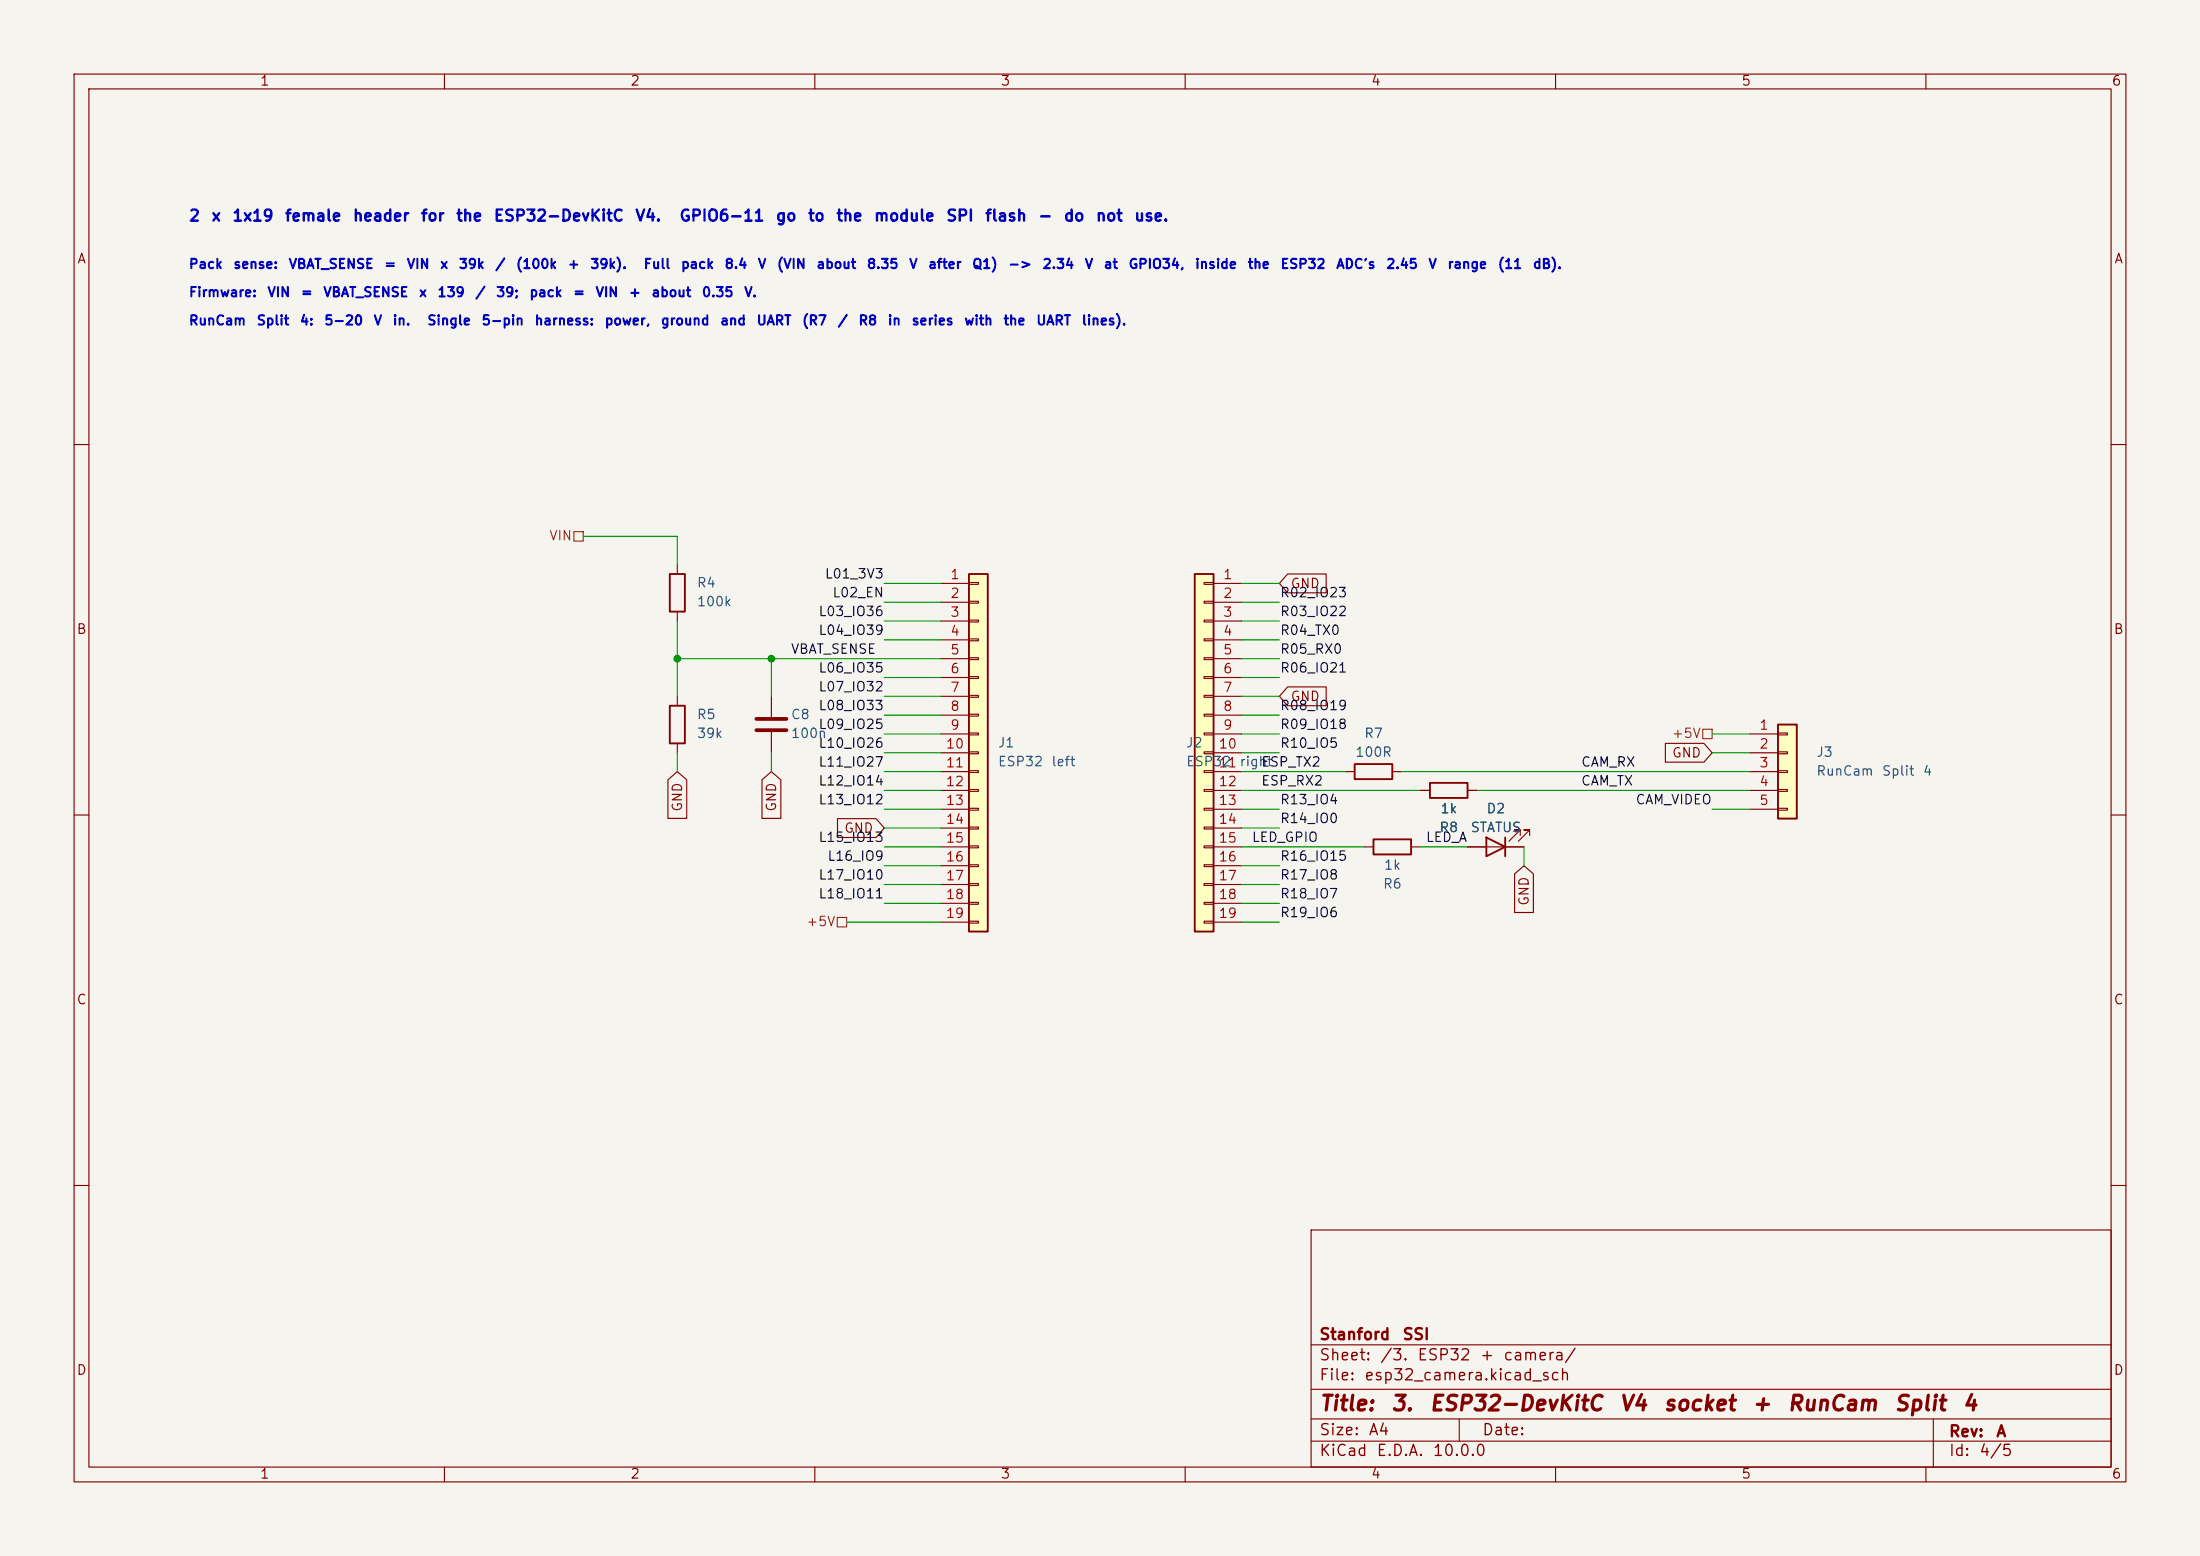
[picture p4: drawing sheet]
(kicad_sch
 (version 20260306)
 (generator "eeschema")
 (generator_version "10.0")
 (paper "A4")
 (title_block
  (title "3. ESP32-DevKitC V4 socket + RunCam Split 4")
  (rev "A")
  (company "Stanford SSI"))
 (lib_symbols
  (symbol "Connector_Generic:Conn_01x05"
   (pin_names
    (offset 1.016) (hide yes)) (exclude_from_sim no) (in_bom yes) (on_board yes)
   (in_pos_files yes)
   (duplicate_pin_numbers_are_jumpers no)
   (property "Reference" "J" (at 0 7.62 0) (show_name no) (do_not_autoplace no) (effects (font (size 1.27 1.27))))
   (property "Value" "Conn_01x05" (at 0 -7.62 0) (show_name no) (do_not_autoplace no) (effects (font (size 1.27 1.27))))
   (property "Footprint" "" (at 0 0 0) (show_name no) (do_not_autoplace no) (hide yes) (effects (font (size 1.27 1.27))))
   (property "Datasheet" "" (at 0 0 0) (show_name no) (do_not_autoplace no) (hide yes) (effects (font (size 1.27 1.27))))
   (property "Description" "Generic connector, single row, 01x05, script generated (kicad-library-utils/schlib/autogen/connector/)" (at 0 0 0) (show_name no) (do_not_autoplace no) (hide yes) (effects (font (size 1.27 1.27))))
   (symbol "Conn_01x05_1_1"
    (rectangle (start -1.27 6.35) (end 1.27 -6.35) (stroke (width 0.254) (type default)) (fill (type background)))
    (rectangle (start -1.27 5.207) (end 0 4.953) (stroke (width 0.1524) (type default)) (fill (type none)))
    (rectangle (start -1.27 2.667) (end 0 2.413) (stroke (width 0.1524) (type default)) (fill (type none)))
    (rectangle (start -1.27 0.127) (end 0 -0.127) (stroke (width 0.1524) (type default)) (fill (type none)))
    (rectangle (start -1.27 -2.413) (end 0 -2.667) (stroke (width 0.1524) (type default)) (fill (type none)))
    (rectangle (start -1.27 -4.953) (end 0 -5.207) (stroke (width 0.1524) (type default)) (fill (type none)))
    (pin passive line (at -5.08 5.08 0) (length 3.81) (name "Pin_1" (effects (font (size 1.27 1.27)))) (number "1" (effects (font (size 1.27 1.27)))))
    (pin passive line (at -5.08 2.54 0) (length 3.81) (name "Pin_2" (effects (font (size 1.27 1.27)))) (number "2" (effects (font (size 1.27 1.27)))))
    (pin passive line (at -5.08 0 0) (length 3.81) (name "Pin_3" (effects (font (size 1.27 1.27)))) (number "3" (effects (font (size 1.27 1.27)))))
    (pin passive line (at -5.08 -2.54 0) (length 3.81) (name "Pin_4" (effects (font (size 1.27 1.27)))) (number "4" (effects (font (size 1.27 1.27)))))
    (pin passive line (at -5.08 -5.08 0) (length 3.81) (name "Pin_5" (effects (font (size 1.27 1.27)))) (number "5" (effects (font (size 1.27 1.27))))))
   (embedded_fonts no))
  (symbol "Connector_Generic:Conn_01x19"
   (pin_names
    (offset 1.016) (hide yes)) (exclude_from_sim no) (in_bom yes) (on_board yes)
   (in_pos_files yes)
   (duplicate_pin_numbers_are_jumpers no)
   (property "Reference" "J" (at 0 25.4 0) (show_name no) (do_not_autoplace no) (effects (font (size 1.27 1.27))))
   (property "Value" "Conn_01x19" (at 0 -25.4 0) (show_name no) (do_not_autoplace no) (effects (font (size 1.27 1.27))))
   (property "Footprint" "" (at 0 0 0) (show_name no) (do_not_autoplace no) (hide yes) (effects (font (size 1.27 1.27))))
   (property "Datasheet" "" (at 0 0 0) (show_name no) (do_not_autoplace no) (hide yes) (effects (font (size 1.27 1.27))))
   (property "Description" "Generic connector, single row, 01x19, script generated (kicad-library-utils/schlib/autogen/connector/)" (at 0 0 0) (show_name no) (do_not_autoplace no) (hide yes) (effects (font (size 1.27 1.27))))
   (symbol "Conn_01x19_1_1"
    (rectangle (start -1.27 24.13) (end 1.27 -24.13) (stroke (width 0.254) (type default)) (fill (type background)))
    (rectangle (start -1.27 22.987) (end 0 22.733) (stroke (width 0.1524) (type default)) (fill (type none)))
    (rectangle (start -1.27 20.447) (end 0 20.193) (stroke (width 0.1524) (type default)) (fill (type none)))
    (rectangle (start -1.27 17.907) (end 0 17.653) (stroke (width 0.1524) (type default)) (fill (type none)))
    (rectangle (start -1.27 15.367) (end 0 15.113) (stroke (width 0.1524) (type default)) (fill (type none)))
    (rectangle (start -1.27 12.827) (end 0 12.573) (stroke (width 0.1524) (type default)) (fill (type none)))
    (rectangle (start -1.27 10.287) (end 0 10.033) (stroke (width 0.1524) (type default)) (fill (type none)))
    (rectangle (start -1.27 7.747) (end 0 7.493) (stroke (width 0.1524) (type default)) (fill (type none)))
    (rectangle (start -1.27 5.207) (end 0 4.953) (stroke (width 0.1524) (type default)) (fill (type none)))
    (rectangle (start -1.27 2.667) (end 0 2.413) (stroke (width 0.1524) (type default)) (fill (type none)))
    (rectangle (start -1.27 0.127) (end 0 -0.127) (stroke (width 0.1524) (type default)) (fill (type none)))
    (rectangle (start -1.27 -2.413) (end 0 -2.667) (stroke (width 0.1524) (type default)) (fill (type none)))
    (rectangle (start -1.27 -4.953) (end 0 -5.207) (stroke (width 0.1524) (type default)) (fill (type none)))
    (rectangle (start -1.27 -7.493) (end 0 -7.747) (stroke (width 0.1524) (type default)) (fill (type none)))
    (rectangle (start -1.27 -10.033) (end 0 -10.287) (stroke (width 0.1524) (type default)) (fill (type none)))
    (rectangle (start -1.27 -12.573) (end 0 -12.827) (stroke (width 0.1524) (type default)) (fill (type none)))
    (rectangle (start -1.27 -15.113) (end 0 -15.367) (stroke (width 0.1524) (type default)) (fill (type none)))
    (rectangle (start -1.27 -17.653) (end 0 -17.907) (stroke (width 0.1524) (type default)) (fill (type none)))
    (rectangle (start -1.27 -20.193) (end 0 -20.447) (stroke (width 0.1524) (type default)) (fill (type none)))
    (rectangle (start -1.27 -22.733) (end 0 -22.987) (stroke (width 0.1524) (type default)) (fill (type none)))
    (pin passive line (at -5.08 22.86 0) (length 3.81) (name "Pin_1" (effects (font (size 1.27 1.27)))) (number "1" (effects (font (size 1.27 1.27)))))
    (pin passive line (at -5.08 20.32 0) (length 3.81) (name "Pin_2" (effects (font (size 1.27 1.27)))) (number "2" (effects (font (size 1.27 1.27)))))
    (pin passive line (at -5.08 17.78 0) (length 3.81) (name "Pin_3" (effects (font (size 1.27 1.27)))) (number "3" (effects (font (size 1.27 1.27)))))
    (pin passive line (at -5.08 15.24 0) (length 3.81) (name "Pin_4" (effects (font (size 1.27 1.27)))) (number "4" (effects (font (size 1.27 1.27)))))
    (pin passive line (at -5.08 12.7 0) (length 3.81) (name "Pin_5" (effects (font (size 1.27 1.27)))) (number "5" (effects (font (size 1.27 1.27)))))
    (pin passive line (at -5.08 10.16 0) (length 3.81) (name "Pin_6" (effects (font (size 1.27 1.27)))) (number "6" (effects (font (size 1.27 1.27)))))
    (pin passive line (at -5.08 7.62 0) (length 3.81) (name "Pin_7" (effects (font (size 1.27 1.27)))) (number "7" (effects (font (size 1.27 1.27)))))
    (pin passive line (at -5.08 5.08 0) (length 3.81) (name "Pin_8" (effects (font (size 1.27 1.27)))) (number "8" (effects (font (size 1.27 1.27)))))
    (pin passive line (at -5.08 2.54 0) (length 3.81) (name "Pin_9" (effects (font (size 1.27 1.27)))) (number "9" (effects (font (size 1.27 1.27)))))
    (pin passive line (at -5.08 0 0) (length 3.81) (name "Pin_10" (effects (font (size 1.27 1.27)))) (number "10" (effects (font (size 1.27 1.27)))))
    (pin passive line (at -5.08 -2.54 0) (length 3.81) (name "Pin_11" (effects (font (size 1.27 1.27)))) (number "11" (effects (font (size 1.27 1.27)))))
    (pin passive line (at -5.08 -5.08 0) (length 3.81) (name "Pin_12" (effects (font (size 1.27 1.27)))) (number "12" (effects (font (size 1.27 1.27)))))
    (pin passive line (at -5.08 -7.62 0) (length 3.81) (name "Pin_13" (effects (font (size 1.27 1.27)))) (number "13" (effects (font (size 1.27 1.27)))))
    (pin passive line (at -5.08 -10.16 0) (length 3.81) (name "Pin_14" (effects (font (size 1.27 1.27)))) (number "14" (effects (font (size 1.27 1.27)))))
    (pin passive line (at -5.08 -12.7 0) (length 3.81) (name "Pin_15" (effects (font (size 1.27 1.27)))) (number "15" (effects (font (size 1.27 1.27)))))
    (pin passive line (at -5.08 -15.24 0) (length 3.81) (name "Pin_16" (effects (font (size 1.27 1.27)))) (number "16" (effects (font (size 1.27 1.27)))))
    (pin passive line (at -5.08 -17.78 0) (length 3.81) (name "Pin_17" (effects (font (size 1.27 1.27)))) (number "17" (effects (font (size 1.27 1.27)))))
    (pin passive line (at -5.08 -20.32 0) (length 3.81) (name "Pin_18" (effects (font (size 1.27 1.27)))) (number "18" (effects (font (size 1.27 1.27)))))
    (pin passive line (at -5.08 -22.86 0) (length 3.81) (name "Pin_19" (effects (font (size 1.27 1.27)))) (number "19" (effects (font (size 1.27 1.27))))))
   (embedded_fonts no))
  (symbol "Device:C"
   (pin_numbers (hide yes))
   (pin_names
    (offset 0.254)) (exclude_from_sim no) (in_bom yes) (on_board yes)
   (in_pos_files yes)
   (duplicate_pin_numbers_are_jumpers no)
   (property "Reference" "C" (at 0.635 2.54 0) (show_name no) (do_not_autoplace no) (effects (font (size 1.27 1.27)) (justify left)))
   (property "Value" "C" (at 0.635 -2.54 0) (show_name no) (do_not_autoplace no) (effects (font (size 1.27 1.27)) (justify left)))
   (property "Footprint" "" (at 0.9652 -3.81 0) (show_name no) (do_not_autoplace no) (hide yes) (effects (font (size 1.27 1.27))))
   (property "Datasheet" "" (at 0 0 0) (show_name no) (do_not_autoplace no) (hide yes) (effects (font (size 1.27 1.27))))
   (property "Description" "Unpolarized capacitor" (at 0 0 0) (show_name no) (do_not_autoplace no) (hide yes) (effects (font (size 1.27 1.27))))
   (symbol "C_0_1"
    (polyline (pts (xy -2.032 0.762) (xy 2.032 0.762)) (stroke (width 0.508) (type default)) (fill (type none)))
    (polyline (pts (xy -2.032 -0.762) (xy 2.032 -0.762)) (stroke (width 0.508) (type default)) (fill (type none))))
   (symbol "C_1_1"
    (pin passive line (at 0 3.81 270) (length 2.794) (name "" (effects (font (size 1.27 1.27)))) (number "1" (effects (font (size 1.27 1.27)))))
    (pin passive line (at 0 -3.81 90) (length 2.794) (name "" (effects (font (size 1.27 1.27)))) (number "2" (effects (font (size 1.27 1.27))))))
   (embedded_fonts no))
  (symbol "Device:LED"
   (pin_numbers (hide yes))
   (pin_names
    (offset 1.016) (hide yes)) (exclude_from_sim no) (in_bom yes) (on_board yes)
   (in_pos_files yes)
   (duplicate_pin_numbers_are_jumpers no)
   (property "Reference" "D" (at 0 2.54 0) (show_name no) (do_not_autoplace no) (effects (font (size 1.27 1.27))))
   (property "Value" "LED" (at 0 -2.54 0) (show_name no) (do_not_autoplace no) (effects (font (size 1.27 1.27))))
   (property "Footprint" "" (at 0 0 0) (show_name no) (do_not_autoplace no) (hide yes) (effects (font (size 1.27 1.27))))
   (property "Datasheet" "" (at 0 0 0) (show_name no) (do_not_autoplace no) (hide yes) (effects (font (size 1.27 1.27))))
   (property "Description" "Light emitting diode" (at 0 0 0) (show_name no) (do_not_autoplace no) (hide yes) (effects (font (size 1.27 1.27))))
   (property "Sim.Pins" "1=K 2=A" (at 0 0 0) (show_name no) (do_not_autoplace no) (hide yes) (effects (font (size 1.27 1.27))))
   (symbol "LED_0_1"
    (polyline (pts (xy -3.048 -0.762) (xy -4.572 -2.286) (xy -3.81 -2.286) (xy -4.572 -2.286) (xy -4.572 -1.524)) (stroke (width 0) (type default)) (fill (type none)))
    (polyline (pts (xy -1.778 -0.762) (xy -3.302 -2.286) (xy -2.54 -2.286) (xy -3.302 -2.286) (xy -3.302 -1.524)) (stroke (width 0) (type default)) (fill (type none)))
    (polyline (pts (xy -1.27 0) (xy 1.27 0)) (stroke (width 0) (type default)) (fill (type none)))
    (polyline (pts (xy -1.27 -1.27) (xy -1.27 1.27)) (stroke (width 0.254) (type default)) (fill (type none)))
    (polyline (pts (xy 1.27 -1.27) (xy 1.27 1.27) (xy -1.27 0) (xy 1.27 -1.27)) (stroke (width 0.254) (type default)) (fill (type none))))
   (symbol "LED_1_1"
    (pin passive line (at -3.81 0 0) (length 2.54) (name "K" (effects (font (size 1.27 1.27)))) (number "1" (effects (font (size 1.27 1.27)))))
    (pin passive line (at 3.81 0 180) (length 2.54) (name "A" (effects (font (size 1.27 1.27)))) (number "2" (effects (font (size 1.27 1.27))))))
   (embedded_fonts no))
  (symbol "Device:R"
   (pin_numbers (hide yes))
   (pin_names
    (offset 0)) (exclude_from_sim no) (in_bom yes) (on_board yes)
   (in_pos_files yes)
   (duplicate_pin_numbers_are_jumpers no)
   (property "Reference" "R" (at 2.032 0 90) (show_name no) (do_not_autoplace no) (effects (font (size 1.27 1.27))))
   (property "Value" "R" (at 0 0 90) (show_name no) (do_not_autoplace no) (effects (font (size 1.27 1.27))))
   (property "Footprint" "" (at -1.778 0 90) (show_name no) (do_not_autoplace no) (hide yes) (effects (font (size 1.27 1.27))))
   (property "Datasheet" "" (at 0 0 0) (show_name no) (do_not_autoplace no) (hide yes) (effects (font (size 1.27 1.27))))
   (property "Description" "Resistor" (at 0 0 0) (show_name no) (do_not_autoplace no) (hide yes) (effects (font (size 1.27 1.27))))
   (symbol "R_0_1"
    (rectangle (start -1.016 -2.54) (end 1.016 2.54) (stroke (width 0.254) (type default)) (fill (type none))))
   (symbol "R_1_1"
    (pin passive line (at 0 3.81 270) (length 1.27) (name "" (effects (font (size 1.27 1.27)))) (number "1" (effects (font (size 1.27 1.27)))))
    (pin passive line (at 0 -3.81 90) (length 1.27) (name "" (effects (font (size 1.27 1.27)))) (number "2" (effects (font (size 1.27 1.27))))))
   (embedded_fonts no)))
 (text "Firmware: VIN = VBAT_SENSE x 139 / 39; pack = VIN + about 0.35 V."
  (exclude_from_sim no)
  (at 25.4 40.64 0)
  (effects (font (size 1.27 1.27) (thickness 0.254)
    (bold yes) (color 0 0 194 1)) (justify left bottom)))
 (text "RunCam Split 4: 5-20 V in.  Single 5-pin harness: power, ground and UART (R7 / R8 in series with the UART lines)."
  (exclude_from_sim no)
  (at 25.4 44.45 0)
  (effects (font (size 1.27 1.27) (thickness 0.254)
    (bold yes) (color 0 0 194 1)) (justify left bottom)))
 (text "Pack sense: VBAT_SENSE = VIN x 39k / (100k + 39k).  Full pack 8.4 V (VIN about 8.35 V after Q1) -> 2.34 V at GPIO34, inside the ESP32 ADC's 2.45 V range (11 dB)."
  (exclude_from_sim no)
  (at 25.4 36.83 0)
  (effects (font (size 1.27 1.27) (thickness 0.254)
    (bold yes) (color 0 0 194 1)) (justify left bottom)))
 (text "2 x 1x19 female header for the ESP32-DevKitC V4.  GPIO6-11 go to the module SPI flash - do not use."
  (exclude_from_sim no)
  (at 25.4 30.48 0)
  (effects (font (size 1.5 1.5) (thickness 0.254)
    (bold yes) (color 0 0 194 1)) (justify left bottom)))
 (junction
  (at 104.14 88.9)
  (diameter 0)
  (color 0 0 0 0))
 (junction
  (at 91.44 88.9)
  (diameter 0)
  (color 0 0 0 0))
 (wire
  (pts (xy 205.74 114.3) (xy 205.74 116.84))
  (stroke (width 0) (type default)))
 (wire
  (pts (xy 127 91.44) (xy 119.38 91.44))
  (stroke (width 0) (type default)))
 (wire
  (pts (xy 167.64 99.06) (xy 172.72 99.06))
  (stroke (width 0) (type default)))
 (wire
  (pts (xy 127 101.6) (xy 119.38 101.6))
  (stroke (width 0) (type default)))
 (wire
  (pts (xy 127 119.38) (xy 119.38 119.38))
  (stroke (width 0) (type default)))
 (wire
  (pts (xy 167.64 86.36) (xy 172.72 86.36))
  (stroke (width 0) (type default)))
 (wire
  (pts (xy 91.44 101.6) (xy 91.44 104.14))
  (stroke (width 0) (type default)))
 (wire
  (pts (xy 91.44 88.9) (xy 91.44 93.98))
  (stroke (width 0) (type default)))
 (wire
  (pts (xy 191.77 114.3) (xy 198.12 114.3))
  (stroke (width 0) (type default)))
 (wire
  (pts (xy 167.64 116.84) (xy 172.72 116.84))
  (stroke (width 0) (type default)))
 (wire
  (pts (xy 167.64 93.98) (xy 172.72 93.98))
  (stroke (width 0) (type default)))
 (wire
  (pts (xy 127 93.98) (xy 119.38 93.98))
  (stroke (width 0) (type default)))
 (wire
  (pts (xy 104.14 101.6) (xy 104.14 104.14))
  (stroke (width 0) (type default)))
 (wire
  (pts (xy 127 78.74) (xy 119.38 78.74))
  (stroke (width 0) (type default)))
 (wire
  (pts (xy 91.44 72.39) (xy 91.44 76.2))
  (stroke (width 0) (type default)))
 (wire
  (pts (xy 114.3 124.46) (xy 127 124.46))
  (stroke (width 0) (type default)))
 (wire
  (pts (xy 236.22 99.06) (xy 231.14 99.06))
  (stroke (width 0) (type default)))
 (wire
  (pts (xy 127 96.52) (xy 119.38 96.52))
  (stroke (width 0) (type default)))
 (wire
  (pts (xy 189.23 104.14) (xy 236.22 104.14))
  (stroke (width 0) (type default)))
 (wire
  (pts (xy 167.64 111.76) (xy 172.72 111.76))
  (stroke (width 0) (type default)))
 (wire
  (pts (xy 167.64 109.22) (xy 172.72 109.22))
  (stroke (width 0) (type default)))
 (wire
  (pts (xy 127 116.84) (xy 119.38 116.84))
  (stroke (width 0) (type default)))
 (wire
  (pts (xy 167.64 81.28) (xy 172.72 81.28))
  (stroke (width 0) (type default)))
 (wire
  (pts (xy 236.22 101.6) (xy 231.14 101.6))
  (stroke (width 0) (type default)))
 (wire
  (pts (xy 167.64 124.46) (xy 172.72 124.46))
  (stroke (width 0) (type default)))
 (wire
  (pts (xy 127 114.3) (xy 119.38 114.3))
  (stroke (width 0) (type default)))
 (wire
  (pts (xy 167.64 88.9) (xy 172.72 88.9))
  (stroke (width 0) (type default)))
 (wire
  (pts (xy 167.64 114.3) (xy 184.15 114.3))
  (stroke (width 0) (type default)))
 (wire
  (pts (xy 167.64 119.38) (xy 172.72 119.38))
  (stroke (width 0) (type default)))
 (wire
  (pts (xy 78.74 72.39) (xy 91.44 72.39))
  (stroke (width 0) (type default)))
 (wire
  (pts (xy 127 121.92) (xy 119.38 121.92))
  (stroke (width 0) (type default)))
 (wire
  (pts (xy 167.64 101.6) (xy 172.72 101.6))
  (stroke (width 0) (type default)))
 (wire
  (pts (xy 167.64 104.14) (xy 181.61 104.14))
  (stroke (width 0) (type default)))
 (wire
  (pts (xy 104.14 88.9) (xy 104.14 93.98))
  (stroke (width 0) (type default)))
 (wire
  (pts (xy 199.39 106.68) (xy 236.22 106.68))
  (stroke (width 0) (type default)))
 (wire
  (pts (xy 104.14 88.9) (xy 127 88.9))
  (stroke (width 0) (type default)))
 (wire
  (pts (xy 127 99.06) (xy 119.38 99.06))
  (stroke (width 0) (type default)))
 (wire
  (pts (xy 167.64 96.52) (xy 172.72 96.52))
  (stroke (width 0) (type default)))
 (wire
  (pts (xy 127 83.82) (xy 119.38 83.82))
  (stroke (width 0) (type default)))
 (wire
  (pts (xy 127 81.28) (xy 119.38 81.28))
  (stroke (width 0) (type default)))
 (wire
  (pts (xy 236.22 109.22) (xy 231.14 109.22))
  (stroke (width 0) (type default)))
 (wire
  (pts (xy 167.64 106.68) (xy 191.77 106.68))
  (stroke (width 0) (type default)))
 (wire
  (pts (xy 127 86.36) (xy 119.38 86.36))
  (stroke (width 0) (type default)))
 (wire
  (pts (xy 127 104.14) (xy 119.38 104.14))
  (stroke (width 0) (type default)))
 (wire
  (pts (xy 167.64 121.92) (xy 172.72 121.92))
  (stroke (width 0) (type default)))
 (wire
  (pts (xy 127 109.22) (xy 119.38 109.22))
  (stroke (width 0) (type default)))
 (wire
  (pts (xy 167.64 78.74) (xy 172.72 78.74))
  (stroke (width 0) (type default)))
 (wire
  (pts (xy 167.64 83.82) (xy 172.72 83.82))
  (stroke (width 0) (type default)))
 (wire
  (pts (xy 91.44 83.82) (xy 91.44 88.9))
  (stroke (width 0) (type default)))
 (wire
  (pts (xy 91.44 88.9) (xy 104.14 88.9))
  (stroke (width 0) (type default)))
 (wire
  (pts (xy 127 111.76) (xy 119.38 111.76))
  (stroke (width 0) (type default)))
 (wire
  (pts (xy 127 106.68) (xy 119.38 106.68))
  (stroke (width 0) (type default)))
 (wire
  (pts (xy 167.64 91.44) (xy 172.72 91.44))
  (stroke (width 0) (type default)))
 (label "L03_IO36"
  (at 119.38 83.82 180)
  (effects (font (size 1.27 1.27)) (justify right bottom)))
 (label "ESP_RX2"
  (at 170.18 106.68 0)
  (effects (font (size 1.27 1.27)) (justify left bottom)))
 (label "L17_IO10"
  (at 119.38 119.38 180)
  (effects (font (size 1.27 1.27)) (justify right bottom)))
 (label "R03_IO22"
  (at 172.72 83.82 0)
  (effects (font (size 1.27 1.27)) (justify left bottom)))
 (label "L07_IO32"
  (at 119.38 93.98 180)
  (effects (font (size 1.27 1.27)) (justify right bottom)))
 (label "L12_IO14"
  (at 119.38 106.68 180)
  (effects (font (size 1.27 1.27)) (justify right bottom)))
 (label "R05_RX0"
  (at 172.72 88.9 0)
  (effects (font (size 1.27 1.27)) (justify left bottom)))
 (label "VBAT_SENSE"
  (at 106.68 88.9 0)
  (effects (font (size 1.27 1.27)) (justify left bottom)))
 (label "R19_IO6"
  (at 172.72 124.46 0)
  (effects (font (size 1.27 1.27)) (justify left bottom)))
 (label "R17_IO8"
  (at 172.72 119.38 0)
  (effects (font (size 1.27 1.27)) (justify left bottom)))
 (label "L02_EN"
  (at 119.38 81.28 180)
  (effects (font (size 1.27 1.27)) (justify right bottom)))
 (label "R14_IO0"
  (at 172.72 111.76 0)
  (effects (font (size 1.27 1.27)) (justify left bottom)))
 (label "R09_IO18"
  (at 172.72 99.06 0)
  (effects (font (size 1.27 1.27)) (justify left bottom)))
 (label "L18_IO11"
  (at 119.38 121.92 180)
  (effects (font (size 1.27 1.27)) (justify right bottom)))
 (label "CAM_TX"
  (at 213.36 106.68 0)
  (effects (font (size 1.27 1.27)) (justify left bottom)))
 (label "CAM_RX"
  (at 213.36 104.14 0)
  (effects (font (size 1.27 1.27)) (justify left bottom)))
 (label "L15_IO13"
  (at 119.38 114.3 180)
  (effects (font (size 1.27 1.27)) (justify right bottom)))
 (label "L13_IO12"
  (at 119.38 109.22 180)
  (effects (font (size 1.27 1.27)) (justify right bottom)))
 (label "L09_IO25"
  (at 119.38 99.06 180)
  (effects (font (size 1.27 1.27)) (justify right bottom)))
 (label "L11_IO27"
  (at 119.38 104.14 180)
  (effects (font (size 1.27 1.27)) (justify right bottom)))
 (label "R02_IO23"
  (at 172.72 81.28 0)
  (effects (font (size 1.27 1.27)) (justify left bottom)))
 (label "R16_IO15"
  (at 172.72 116.84 0)
  (effects (font (size 1.27 1.27)) (justify left bottom)))
 (label "R10_IO5"
  (at 172.72 101.6 0)
  (effects (font (size 1.27 1.27)) (justify left bottom)))
 (label "LED_GPIO"
  (at 168.91 114.3 0)
  (effects (font (size 1.27 1.27)) (justify left bottom)))
 (label "ESP_TX2"
  (at 170.18 104.14 0)
  (effects (font (size 1.27 1.27)) (justify left bottom)))
 (label "LED_A"
  (at 192.41 114.3 0)
  (effects (font (size 1.27 1.27)) (justify left bottom)))
 (label "L16_IO9"
  (at 119.38 116.84 180)
  (effects (font (size 1.27 1.27)) (justify right bottom)))
 (label "CAM_VIDEO"
  (at 231.14 109.22 180)
  (effects (font (size 1.27 1.27)) (justify right bottom)))
 (label "L04_IO39"
  (at 119.38 86.36 180)
  (effects (font (size 1.27 1.27)) (justify right bottom)))
 (label "L01_3V3"
  (at 119.38 78.74 180)
  (effects (font (size 1.27 1.27)) (justify right bottom)))
 (label "R04_TX0"
  (at 172.72 86.36 0)
  (effects (font (size 1.27 1.27)) (justify left bottom)))
 (label "L08_IO33"
  (at 119.38 96.52 180)
  (effects (font (size 1.27 1.27)) (justify right bottom)))
 (label "R08_IO19"
  (at 172.72 96.52 0)
  (effects (font (size 1.27 1.27)) (justify left bottom)))
 (label "L10_IO26"
  (at 119.38 101.6 180)
  (effects (font (size 1.27 1.27)) (justify right bottom)))
 (label "R18_IO7"
  (at 172.72 121.92 0)
  (effects (font (size 1.27 1.27)) (justify left bottom)))
 (label "R06_IO21"
  (at 172.72 91.44 0)
  (effects (font (size 1.27 1.27)) (justify left bottom)))
 (label "R13_IO4"
  (at 172.72 109.22 0)
  (effects (font (size 1.27 1.27)) (justify left bottom)))
 (label "L06_IO35"
  (at 119.38 91.44 180)
  (effects (font (size 1.27 1.27)) (justify right bottom)))
 (global_label "GND"
  (shape input)
  (at 205.74 116.84 270)
  (fields_autoplaced yes)
  (effects (font (size 1.27 1.27)) (justify right))
  (property "Intersheetrefs" "${INTERSHEET_REFS}" (at 205.74 116.84 0) (hide yes) (show_name no) (do_not_autoplace no) (effects (font (size 1.27 1.27)))))
 (global_label "GND"
  (shape input)
  (at 172.72 78.74 0)
  (fields_autoplaced yes)
  (effects (font (size 1.27 1.27)) (justify left))
  (property "Intersheetrefs" "${INTERSHEET_REFS}" (at 172.72 78.74 0) (hide yes) (show_name no) (do_not_autoplace no) (effects (font (size 1.27 1.27)))))
 (global_label "GND"
  (shape input)
  (at 91.44 104.14 270)
  (fields_autoplaced yes)
  (effects (font (size 1.27 1.27)) (justify right))
  (property "Intersheetrefs" "${INTERSHEET_REFS}" (at 91.44 104.14 0) (hide yes) (show_name no) (do_not_autoplace no) (effects (font (size 1.27 1.27)))))
 (global_label "GND"
  (shape input)
  (at 104.14 104.14 270)
  (fields_autoplaced yes)
  (effects (font (size 1.27 1.27)) (justify right))
  (property "Intersheetrefs" "${INTERSHEET_REFS}" (at 104.14 104.14 0) (hide yes) (show_name no) (do_not_autoplace no) (effects (font (size 1.27 1.27)))))
 (global_label "GND"
  (shape input)
  (at 231.14 101.6 180)
  (fields_autoplaced yes)
  (effects (font (size 1.27 1.27)) (justify right))
  (property "Intersheetrefs" "${INTERSHEET_REFS}" (at 231.14 101.6 0) (hide yes) (show_name no) (do_not_autoplace no) (effects (font (size 1.27 1.27)))))
 (global_label "GND"
  (shape input)
  (at 119.38 111.76 180)
  (fields_autoplaced yes)
  (effects (font (size 1.27 1.27)) (justify right))
  (property "Intersheetrefs" "${INTERSHEET_REFS}" (at 119.38 111.76 0) (hide yes) (show_name no) (do_not_autoplace no) (effects (font (size 1.27 1.27)))))
 (global_label "GND"
  (shape input)
  (at 172.72 93.98 0)
  (fields_autoplaced yes)
  (effects (font (size 1.27 1.27)) (justify left))
  (property "Intersheetrefs" "${INTERSHEET_REFS}" (at 172.72 93.98 0) (hide yes) (show_name no) (do_not_autoplace no) (effects (font (size 1.27 1.27)))))
 (hierarchical_label "+5V"
  (shape passive)
  (at 231.14 99.06 180)
  (effects (font (size 1.27 1.27)) (justify right)))
 (hierarchical_label "+5V"
  (shape passive)
  (at 114.3 124.46 180)
  (effects (font (size 1.27 1.27)) (justify right)))
 (hierarchical_label "VIN"
  (shape passive)
  (at 78.74 72.39 180)
  (effects (font (size 1.27 1.27)) (justify right)))
 (symbol
  (lib_id "Device:R")
  (at 91.44 97.79 0)
  (unit 1)
  (body_style 1)
  (exclude_from_sim no)
  (in_bom yes)
  (on_board yes)
  (in_pos_files yes)
  (dnp no)
  (property "Reference" "R5" (at 93.98 96.52 0) (show_name no) (do_not_autoplace no) (effects (font (size 1.27 1.27)) (justify left)))
  (property "Value" "39k" (at 93.98 99.06 0) (show_name no) (do_not_autoplace no) (effects (font (size 1.27 1.27)) (justify left)))
  (property "Footprint" "Resistor_SMD:R_0603_1608Metric" (at 91.44 97.79 0) (hide yes) (show_name no) (do_not_autoplace no) (effects (font (size 1.27 1.27))))
  (property "Datasheet" "" (at 91.44 97.79 0) (hide yes) (show_name no) (do_not_autoplace no) (effects (font (size 1.27 1.27))))
  (property "Description" "" (at 91.44 97.79 0) (hide yes) (show_name no) (do_not_autoplace no) (effects (font (size 1.27 1.27))))
  (property "Manufacturer" "Yageo" (at 91.44 97.79 0) (hide yes) (show_name no) (do_not_autoplace no) (effects (font (size 1.27 1.27))))
  (property "MPN" "RC0603FR-0739KL" (at 91.44 97.79 0) (hide yes) (show_name no) (do_not_autoplace no) (effects (font (size 1.27 1.27))))
  (pin "1")
  (pin "2"))
 (symbol
  (lib_id "Device:R")
  (at 185.42 104.14 90)
  (unit 1)
  (body_style 1)
  (exclude_from_sim no)
  (in_bom yes)
  (on_board yes)
  (in_pos_files yes)
  (dnp no)
  (property "Reference" "R7" (at 185.42 99.06 90) (show_name no) (do_not_autoplace no) (effects (font (size 1.27 1.27))))
  (property "Value" "100R" (at 185.42 101.6 90) (show_name no) (do_not_autoplace no) (effects (font (size 1.27 1.27))))
  (property "Footprint" "Resistor_SMD:R_0603_1608Metric" (at 185.42 104.14 0) (hide yes) (show_name no) (do_not_autoplace no) (effects (font (size 1.27 1.27))))
  (property "Datasheet" "" (at 185.42 104.14 0) (hide yes) (show_name no) (do_not_autoplace no) (effects (font (size 1.27 1.27))))
  (property "Description" "" (at 185.42 104.14 0) (hide yes) (show_name no) (do_not_autoplace no) (effects (font (size 1.27 1.27))))
  (property "Manufacturer" "Yageo" (at 185.42 104.14 0) (hide yes) (show_name no) (do_not_autoplace no) (effects (font (size 1.27 1.27))))
  (property "MPN" "RC0603FR-07100RL" (at 185.42 104.14 0) (hide yes) (show_name no) (do_not_autoplace no) (effects (font (size 1.27 1.27))))
  (pin "1")
  (pin "2"))
 (symbol
  (lib_id "Device:LED")
  (at 201.93 114.3 180)
  (unit 1)
  (body_style 1)
  (exclude_from_sim no)
  (in_bom yes)
  (on_board yes)
  (in_pos_files yes)
  (dnp no)
  (property "Reference" "D2" (at 201.93 109.22 0) (show_name no) (do_not_autoplace no) (effects (font (size 1.27 1.27))))
  (property "Value" "STATUS" (at 201.93 111.76 0) (show_name no) (do_not_autoplace no) (effects (font (size 1.27 1.27))))
  (property "Footprint" "LED_SMD:LED_0805_2012Metric" (at 201.93 114.3 0) (hide yes) (show_name no) (do_not_autoplace no) (effects (font (size 1.27 1.27))))
  (property "Datasheet" "" (at 201.93 114.3 0) (hide yes) (show_name no) (do_not_autoplace no) (effects (font (size 1.27 1.27))))
  (property "Description" "" (at 201.93 114.3 0) (hide yes) (show_name no) (do_not_autoplace no) (effects (font (size 1.27 1.27))))
  (property "Manufacturer" "Lite-On" (at 201.93 114.3 0) (hide yes) (show_name no) (do_not_autoplace no) (effects (font (size 1.27 1.27))))
  (property "MPN" "LTST-C171KRKT" (at 201.93 114.3 0) (hide yes) (show_name no) (do_not_autoplace no) (effects (font (size 1.27 1.27))))
  (pin "1")
  (pin "2")
    (property "Manufacturer" "Foshan NationStar Optoelectronics" (at 0 0 0) (effects (font (size 1.27 1.27)) (hide yes)))
    (property "MPN" "NCD0805R1" (at 0 0 0) (effects (font (size 1.27 1.27)) (hide yes)))
    (property "LCSC" "C84256" (at 0 0 0) (effects (font (size 1.27 1.27)) (hide yes))))
 (symbol
  (lib_id "Connector_Generic:Conn_01x05")
  (at 241.3 104.14 0)
  (unit 1)
  (body_style 1)
  (exclude_from_sim no)
  (in_bom yes)
  (on_board yes)
  (in_pos_files yes)
  (dnp no)
  (property "Reference" "J3" (at 245.11 101.6 0) (show_name no) (do_not_autoplace no) (effects (font (size 1.27 1.27)) (justify left)))
  (property "Value" "RunCam Split 4" (at 245.11 104.14 0) (show_name no) (do_not_autoplace no) (effects (font (size 1.27 1.27)) (justify left)))
  (property "Footprint" "Connector_JST:JST_GH_BM05B-GHS-TBT_1x05-1MP_P1.25mm_Vertical" (at 241.3 104.14 0) (hide yes) (show_name no) (do_not_autoplace no) (effects (font (size 1.27 1.27))))
  (property "Datasheet" "" (at 241.3 104.14 0) (hide yes) (show_name no) (do_not_autoplace no) (effects (font (size 1.27 1.27))))
  (property "Description" "" (at 241.3 104.14 0) (hide yes) (show_name no) (do_not_autoplace no) (effects (font (size 1.27 1.27))))
  (property "Manufacturer" "JST" (at 241.3 104.14 0) (hide yes) (show_name no) (do_not_autoplace no) (effects (font (size 1.27 1.27))))
  (property "MPN" "BM05B-GHS-TBT" (at 241.3 104.14 0) (hide yes) (show_name no) (do_not_autoplace no) (effects (font (size 1.27 1.27))))
  (pin "1")
  (pin "2")
  (pin "3")
  (pin "4")
  (pin "5"))
 (symbol
  (lib_id "Device:C")
  (at 104.14 97.79 0)
  (unit 1)
  (body_style 1)
  (exclude_from_sim no)
  (in_bom yes)
  (on_board yes)
  (in_pos_files yes)
  (dnp no)
  (property "Reference" "C8" (at 106.68 96.52 0) (show_name no) (do_not_autoplace no) (effects (font (size 1.27 1.27)) (justify left)))
  (property "Value" "100n" (at 106.68 99.06 0) (show_name no) (do_not_autoplace no) (effects (font (size 1.27 1.27)) (justify left)))
  (property "Footprint" "Capacitor_SMD:C_0603_1608Metric" (at 104.14 97.79 0) (hide yes) (show_name no) (do_not_autoplace no) (effects (font (size 1.27 1.27))))
  (property "Datasheet" "" (at 104.14 97.79 0) (hide yes) (show_name no) (do_not_autoplace no) (effects (font (size 1.27 1.27))))
  (property "Description" "" (at 104.14 97.79 0) (hide yes) (show_name no) (do_not_autoplace no) (effects (font (size 1.27 1.27))))
  (property "Manufacturer" "Samsung Electro-Mechanics" (at 104.14 97.79 0) (hide yes) (show_name no) (do_not_autoplace no) (effects (font (size 1.27 1.27))))
  (property "MPN" "CL10B104KB8NNNC" (at 104.14 97.79 0) (hide yes) (show_name no) (do_not_autoplace no) (effects (font (size 1.27 1.27))))
  (pin "1")
  (pin "2"))
 (symbol
  (lib_id "Device:R")
  (at 195.58 106.68 90)
  (unit 1)
  (body_style 1)
  (exclude_from_sim no)
  (in_bom yes)
  (on_board yes)
  (in_pos_files yes)
  (dnp no)
  (property "Reference" "R8" (at 195.58 111.76 90) (show_name no) (do_not_autoplace no) (effects (font (size 1.27 1.27))))
  (property "Value" "1k" (at 195.58 109.22 90) (show_name no) (do_not_autoplace no) (effects (font (size 1.27 1.27))))
  (property "Footprint" "Resistor_SMD:R_0603_1608Metric" (at 195.58 106.68 0) (hide yes) (show_name no) (do_not_autoplace no) (effects (font (size 1.27 1.27))))
  (property "Datasheet" "" (at 195.58 106.68 0) (hide yes) (show_name no) (do_not_autoplace no) (effects (font (size 1.27 1.27))))
  (property "Description" "" (at 195.58 106.68 0) (hide yes) (show_name no) (do_not_autoplace no) (effects (font (size 1.27 1.27))))
  (property "Manufacturer" "Yageo" (at 195.58 106.68 0) (hide yes) (show_name no) (do_not_autoplace no) (effects (font (size 1.27 1.27))))
  (property "MPN" "RC0603FR-071KL" (at 195.58 106.68 0) (hide yes) (show_name no) (do_not_autoplace no) (effects (font (size 1.27 1.27))))
  (pin "1")
  (pin "2"))
 (symbol
  (lib_id "Device:R")
  (at 187.96 114.3 90)
  (unit 1)
  (body_style 1)
  (exclude_from_sim no)
  (in_bom yes)
  (on_board yes)
  (in_pos_files yes)
  (dnp no)
  (property "Reference" "R6" (at 187.96 119.38 90) (show_name no) (do_not_autoplace no) (effects (font (size 1.27 1.27))))
  (property "Value" "1k" (at 187.96 116.84 90) (show_name no) (do_not_autoplace no) (effects (font (size 1.27 1.27))))
  (property "Footprint" "Resistor_SMD:R_0603_1608Metric" (at 187.96 114.3 0) (hide yes) (show_name no) (do_not_autoplace no) (effects (font (size 1.27 1.27))))
  (property "Datasheet" "" (at 187.96 114.3 0) (hide yes) (show_name no) (do_not_autoplace no) (effects (font (size 1.27 1.27))))
  (property "Description" "" (at 187.96 114.3 0) (hide yes) (show_name no) (do_not_autoplace no) (effects (font (size 1.27 1.27))))
  (property "Manufacturer" "Yageo" (at 187.96 114.3 0) (hide yes) (show_name no) (do_not_autoplace no) (effects (font (size 1.27 1.27))))
  (property "MPN" "RC0603FR-071KL" (at 187.96 114.3 0) (hide yes) (show_name no) (do_not_autoplace no) (effects (font (size 1.27 1.27))))
  (pin "1")
  (pin "2"))
 (symbol
  (lib_id "Connector_Generic:Conn_01x19")
  (at 132.08 101.6 0)
  (unit 1)
  (body_style 1)
  (exclude_from_sim no)
  (in_bom yes)
  (on_board yes)
  (in_pos_files yes)
  (dnp no)
  (property "Reference" "J1" (at 134.62 100.33 0) (show_name no) (do_not_autoplace no) (effects (font (size 1.27 1.27)) (justify left)))
  (property "Value" "ESP32 left" (at 134.62 102.87 0) (show_name no) (do_not_autoplace no) (effects (font (size 1.27 1.27)) (justify left)))
  (property "Footprint" "Connector_PinSocket_2.54mm:PinSocket_1x19_P2.54mm_Vertical" (at 132.08 101.6 0) (hide yes) (show_name no) (do_not_autoplace no) (effects (font (size 1.27 1.27))))
  (property "Datasheet" "" (at 132.08 101.6 0) (hide yes) (show_name no) (do_not_autoplace no) (effects (font (size 1.27 1.27))))
  (property "Description" "" (at 132.08 101.6 0) (hide yes) (show_name no) (do_not_autoplace no) (effects (font (size 1.27 1.27))))
  (property "Manufacturer" "Sullins Connector Solutions" (at 132.08 101.6 0) (hide yes) (show_name no) (do_not_autoplace no) (effects (font (size 1.27 1.27))))
  (property "MPN" "PPTC191LFBN-RC" (at 132.08 101.6 0) (hide yes) (show_name no) (do_not_autoplace no) (effects (font (size 1.27 1.27))))
  (pin "1")
  (pin "2")
  (pin "3")
  (pin "4")
  (pin "5")
  (pin "6")
  (pin "7")
  (pin "8")
  (pin "9")
  (pin "10")
  (pin "11")
  (pin "12")
  (pin "13")
  (pin "14")
  (pin "15")
  (pin "16")
  (pin "17")
  (pin "18")
  (pin "19"))
 (symbol
  (lib_id "Device:R")
  (at 91.44 80.01 0)
  (unit 1)
  (body_style 1)
  (exclude_from_sim no)
  (in_bom yes)
  (on_board yes)
  (in_pos_files yes)
  (dnp no)
  (property "Reference" "R4" (at 93.98 78.74 0) (show_name no) (do_not_autoplace no) (effects (font (size 1.27 1.27)) (justify left)))
  (property "Value" "100k" (at 93.98 81.28 0) (show_name no) (do_not_autoplace no) (effects (font (size 1.27 1.27)) (justify left)))
  (property "Footprint" "Resistor_SMD:R_0603_1608Metric" (at 91.44 80.01 0) (hide yes) (show_name no) (do_not_autoplace no) (effects (font (size 1.27 1.27))))
  (property "Datasheet" "" (at 91.44 80.01 0) (hide yes) (show_name no) (do_not_autoplace no) (effects (font (size 1.27 1.27))))
  (property "Description" "" (at 91.44 80.01 0) (hide yes) (show_name no) (do_not_autoplace no) (effects (font (size 1.27 1.27))))
  (property "Manufacturer" "Yageo" (at 91.44 80.01 0) (hide yes) (show_name no) (do_not_autoplace no) (effects (font (size 1.27 1.27))))
  (property "MPN" "RC0603FR-07100KL" (at 91.44 80.01 0) (hide yes) (show_name no) (do_not_autoplace no) (effects (font (size 1.27 1.27))))
  (pin "1")
  (pin "2"))
 (symbol
  (lib_id "Connector_Generic:Conn_01x19")
  (at 162.56 101.6 0)
  (mirror y)
  (unit 1)
  (body_style 1)
  (exclude_from_sim no)
  (in_bom yes)
  (on_board yes)
  (in_pos_files yes)
  (dnp no)
  (property "Reference" "J2" (at 160.02 100.33 0) (show_name no) (do_not_autoplace no) (effects (font (size 1.27 1.27)) (justify right)))
  (property "Value" "ESP32 right" (at 160.02 102.87 0) (show_name no) (do_not_autoplace no) (effects (font (size 1.27 1.27)) (justify right)))
  (property "Footprint" "Connector_PinSocket_2.54mm:PinSocket_1x19_P2.54mm_Vertical" (at 162.56 101.6 0) (hide yes) (show_name no) (do_not_autoplace no) (effects (font (size 1.27 1.27))))
  (property "Datasheet" "" (at 162.56 101.6 0) (hide yes) (show_name no) (do_not_autoplace no) (effects (font (size 1.27 1.27))))
  (property "Description" "" (at 162.56 101.6 0) (hide yes) (show_name no) (do_not_autoplace no) (effects (font (size 1.27 1.27))))
  (property "Manufacturer" "Sullins Connector Solutions" (at 162.56 101.6 0) (hide yes) (show_name no) (do_not_autoplace no) (effects (font (size 1.27 1.27))))
  (property "MPN" "PPTC191LFBN-RC" (at 162.56 101.6 0) (hide yes) (show_name no) (do_not_autoplace no) (effects (font (size 1.27 1.27))))
  (pin "1")
  (pin "2")
  (pin "3")
  (pin "4")
  (pin "5")
  (pin "6")
  (pin "7")
  (pin "8")
  (pin "9")
  (pin "10")
  (pin "11")
  (pin "12")
  (pin "13")
  (pin "14")
  (pin "15")
  (pin "16")
  (pin "17")
  (pin "18")
  (pin "19")))
